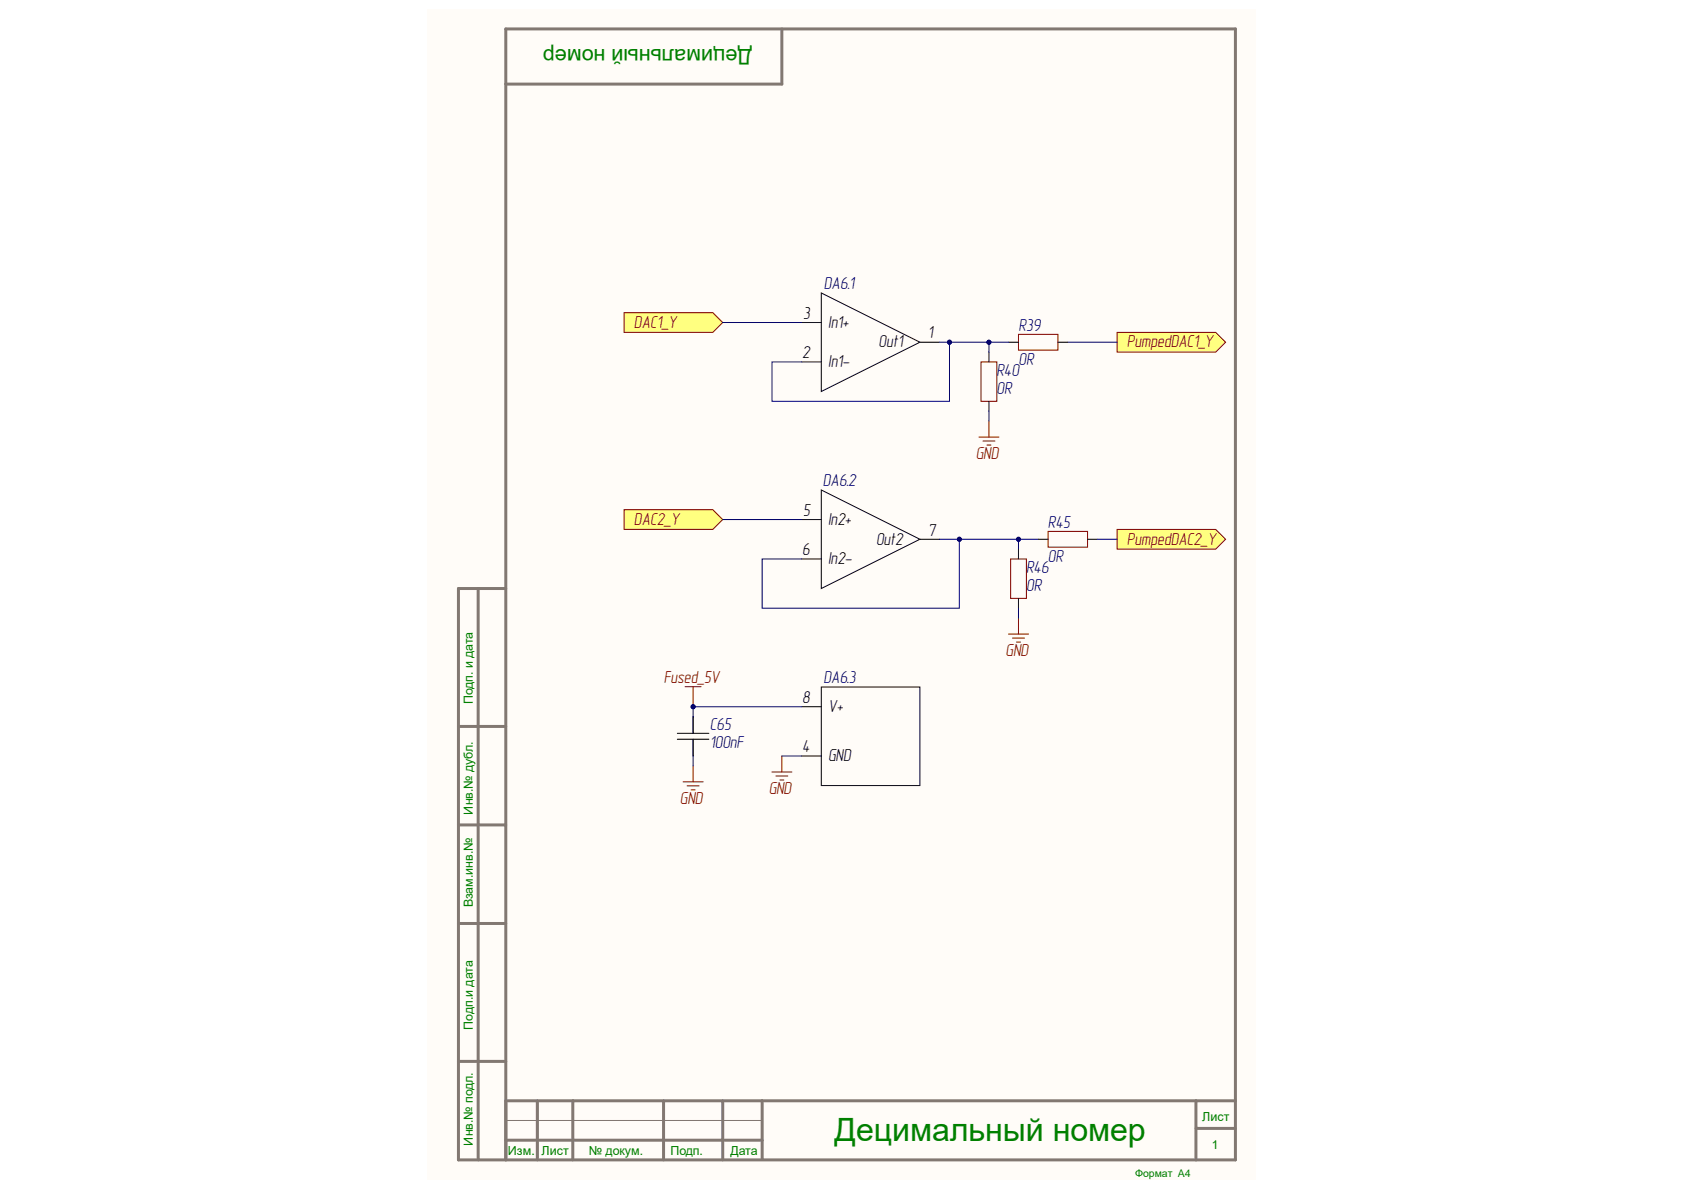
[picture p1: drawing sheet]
<svg xmlns="http://www.w3.org/2000/svg" width="297mm" height="210mm" viewBox="0 0 297 210" stroke-linecap="round" stroke-linejoin="round" font-family="sans-serif">
<g fill="#fffcf8">
<path d="M75.3 1.6h146.1v206.5h-146.1z" fill-rule="evenodd"/>
<path d="M75.3 1.6h146.1v206.5h-146.1z" fill-rule="evenodd"/>
</g>
<g fill="none" stroke="#827872" stroke-width=".53">
<path d="M137.9 5.1v9.7h-48.7M84.3 103.8v100.8M89.2 103.8h-8.3v100.8h137v-199.5h-128.7v199.5M80.9 128.1h8.3M80.9 145.5h8.3M80.9 162.9h8.3M80.9 187.2h8.3M89.2 194.2h128.7M94.8 194.2v10.4M101 194.2v10.4M117 194.2v10.4M127.5 194.2v10.4"/>
<path d="M134.4 194.1v10.4M211 194.2v10.4M211 199h6.9M89.2 201.1h45.2"/>
</g>
<path d="M89.2 197.6h45.2" fill="none" stroke="#827872" stroke-width=".18"/>
<path d="M197 58.6h17.4l1.8 1.8-1.8 1.7h-17.4z" fill-rule="evenodd" fill="#ffff80"/>
<path d="M197 58.6h17.4l1.8 1.8-1.8 1.7h-17.4z" fill="none" stroke="#800000" stroke-width=".18"/>
<path d="M197 93.4h17.4l1.8 1.7-1.8 1.8h-17.4z" fill-rule="evenodd" fill="#ffff80"/>
<path d="M197 93.4h17.4l1.8 1.7-1.8 1.8h-17.4zM120.8 121.1h2.9M122.3 121.1v3.6" fill="none" stroke="#800000" stroke-width=".18"/>
<circle cx="122.3" cy="124.7" r=".35" fill="#000080"/>
<circle cx="122.3" cy="124.7" r=".35" fill="none" stroke="#000080" stroke-width=".18"/>
<path d="M177.9 60.4h1.7M186.6 60.4h1.8M179.6 96.9v1.7M183.1 95.1h1.8M191.8 95.1h1.8M179.6 105.5v1.8M119.5 129.4h5.5M119.5 130.4h5.5M122.3 126.4v3M122.3 130.4v3" fill="none" stroke="#000" stroke-width=".18"/>
<path d="M179.6 59h7v2.8h-7zM178.3 98.6h2.7v6.9h-2.7zM184.9 93.7h6.9v2.8h-6.9zM120.5 137.9h3.5M121.2 138.6h2.1M121.9 139.3h.7M122.3 135.1v2.8M136.1 136.2h3.6M136.8 136.9h2.2M137.6 137.6h.7M137.9 133.4v2.8" fill="none" stroke="#800000" stroke-width=".18"/>
<path d="M110.1 89.9h15.6l1.8 1.7-1.8 1.8h-15.6z" fill-rule="evenodd" fill="#ffff80"/>
<path d="M110.1 89.9h15.6l1.8 1.7-1.8 1.8h-15.6z" fill="none" stroke="#800000" stroke-width=".18"/>
<path d="M110.1 55.2h15.6l1.8 1.7-1.8 1.7h-15.6z" fill-rule="evenodd" fill="#ffff80"/>
<path d="M110.1 55.2h15.6l1.8 1.7-1.8 1.7h-15.6zM172.7 77.1h3.5M173 63.8h2.8v7h-2.8zM173.4 77.8h2.1M174.1 78.5h.7M174.4 74.3v2.8M177.9 111.8h3.5M178.6 112.6h2.1M179.3 113.3h.7M179.6 109v2.8" fill="none" stroke="#800000" stroke-width=".18"/>
<g fill="none" stroke="#000" stroke-width=".18">
<path d="M141.4 56.9h3.5M144.9 51.7l17.4 8.7-17.4 8.7zM141.4 63.8h3.5M162.3 60.4h3.4M174.4 62.1v1.7M174.4 70.8v1.7M141.4 91.6h3.5M141.4 98.6h3.5M144.9 86.4l17.4 8.7-17.4 8.7zM162.3 95.1h3.4M141.4 124.7h3.5M141.4 133.4h3.5"/>
<path d="M144.9 121.2h17.4v17.4h-17.4z"/>
</g>
<path d="M127.5 91.6h13.9M141.4 124.7h-19.1v1.7" fill="none" stroke="#000080" stroke-width=".18"/>
<circle cx="122.3" cy="124.7" r=".35" fill="#000080"/>
<g fill="none" stroke="#000080" stroke-width=".18">
<path d="M127.5 56.9h13.9M167.5 60.4v10.4h-31.3v-7h5.2M188.4 60.4h8.6M193.6 95.1h3.4M122.3 133.4v1.7M137.9 133.4h3.5"/>
<circle cx="122.3" cy="124.7" r=".35"/>
</g>
<circle cx="167.5" cy="60.4" r=".35" fill="#000080"/>
<g fill="none" stroke="#000080" stroke-width=".18">
<path d="M169.2 95.1v12.2h-34.8v-8.7h7"/>
<circle cx="167.5" cy="60.4" r=".35"/>
</g>
<circle cx="169.2" cy="95.1" r=".35" fill="#000080"/>
<g fill="none" stroke="#000080" stroke-width=".18">
<path d="M174.4 60.4v1.7"/>
<circle cx="169.2" cy="95.1" r=".35"/>
</g>
<circle cx="174.4" cy="60.4" r=".35" fill="#000080"/>
<g fill="none" stroke="#000080" stroke-width=".18">
<path d="M174.4 72.5v1.8M179.6 95.1v1.8M179.6 107.3v1.7"/>
<circle cx="174.4" cy="60.4" r=".35"/>
</g>
<circle cx="179.7" cy="95.1" r=".35" fill="#000080"/>
<g fill="none" stroke="#000080" stroke-width=".18">
<path d="M165.7 95.1h17.4"/>
<circle cx="179.7" cy="95.1" r=".35"/>
</g>
<circle cx="169.2" cy="95.1" r=".35" fill="#000080"/>
<circle cx="169.2" cy="95.1" r=".35" fill="none" stroke="#000080" stroke-width=".18"/>
<circle cx="179.7" cy="95.1" r=".35" fill="#000080"/>
<g fill="none" stroke="#000080" stroke-width=".18">
<path d="M165.7 60.4h12.2"/>
<circle cx="179.7" cy="95.1" r=".35"/>
</g>
<circle cx="167.5" cy="60.4" r=".35" fill="#000080"/>
<circle cx="167.5" cy="60.4" r=".35" fill="none" stroke="#000080" stroke-width=".18"/>
<circle cx="174.4" cy="60.4" r=".35" fill="#000080"/>
<circle cx="174.4" cy="60.4" r=".35" fill="none" stroke="#000080" stroke-width=".18"/>
<text font-size="5.7" fill="#008000" x="147.2" y="201.3">Децимальный номер</text>
<text font-size="3.8" fill="#008000" x="132.6" y="8.7" transform="rotate(-180 132.6 8.7)">Децимальный номер</text>
<g font-size="3.1" fill="#000080">
<text x="145.3" y="51">DA6.1</text>
<text x="179.7" y="58.3">R39</text>
<text x="179.7" y="64.3">0R</text>
<text x="175.8" y="69.6">0R</text>
<text x="175.8" y="66.3">R40</text>
<text x="145.1" y="85.8">DA6.2</text>
<text x="184.8" y="93">R45</text>
<text x="181" y="101.1">R46</text>
<text x="184.8" y="99">0R</text>
<text x="181" y="104.3">0R</text>
<text x="145.2" y="120.5">DA6.3</text>
<text x="125.2" y="131.9">100nF</text>
<text x="125.2" y="128.7">C65</text>
</g>
<g font-size="3.1" fill="#800000">
<text x="111.8" y="57.8">DAC1_Y</text>
<text x="198.8" y="61.3">PumpedDAC1_Y</text>
<text x="172.1" y="81">GND</text>
<text x="111.8" y="92.5">DAC2_Y</text>
<text x="198.8" y="96.1">PumpedDAC2_Y</text>
<text x="177.4" y="115.8">GND</text>
<text x="117.1" y="120.5">Fused_5V</text>
<text x="119.9" y="141.8">GND</text>
<text x="135.6" y="140.1">GND</text>
</g>
<g font-size="3.1">
<text x="141.7" y="56.2">3</text>
<text x="146.1" y="57.8">In1+</text>
<text x="163.7" y="59.7">1</text>
<text x="141.5" y="63.2">2</text>
<text x="146.1" y="64.7">In1-</text>
<text x="155" y="61.3">Out1</text>
<text x="141.7" y="91">5</text>
<text x="146.1" y="92.5">In2+</text>
<text x="163.7" y="94.5">7</text>
<text x="141.5" y="98">6</text>
<text x="146.1" y="99.6">In2-</text>
<text x="154.5" y="96.1">Out2</text>
<text x="141.5" y="124">8</text>
<text x="146.1" y="125.6">V+</text>
<text x="141.5" y="132.7">4</text>
<text x="146.1" y="134.3">GND</text>
</g>
<g font-size="2.2" fill="#008000">
<text x="83.4" y="124.2" transform="rotate(-90 83.4 124.2)">Подп. и дата</text>
<text x="83.4" y="143.7" transform="rotate(-90 83.4 143.7)">Инв.№ дубл.</text>
<text x="83.4" y="160.1" transform="rotate(-90 83.4 160.1)">Взам.инв.№</text>
<text x="83.4" y="181.6" transform="rotate(-90 83.4 181.6)">Подп.и дата</text>
<text x="212.1" y="197.8">Лист</text>
<text x="83.4" y="202.1" transform="rotate(-90 83.4 202.1)">Инв.№ подл.</text>
<text x="89.6" y="203.7">Изм.</text>
<text x="95.5" y="203.7">Лист</text>
<text x="103.9" y="203.7">№ докум.</text>
<text x="118.3" y="203.8">Подп.</text>
<text x="128.8" y="203.7">Дата</text>
<text x="213.7" y="202.7">1</text>
</g>
<text font-size="1.9" fill="#008000" x="200.2" y="207.6">Формат A4</text>
</svg>
